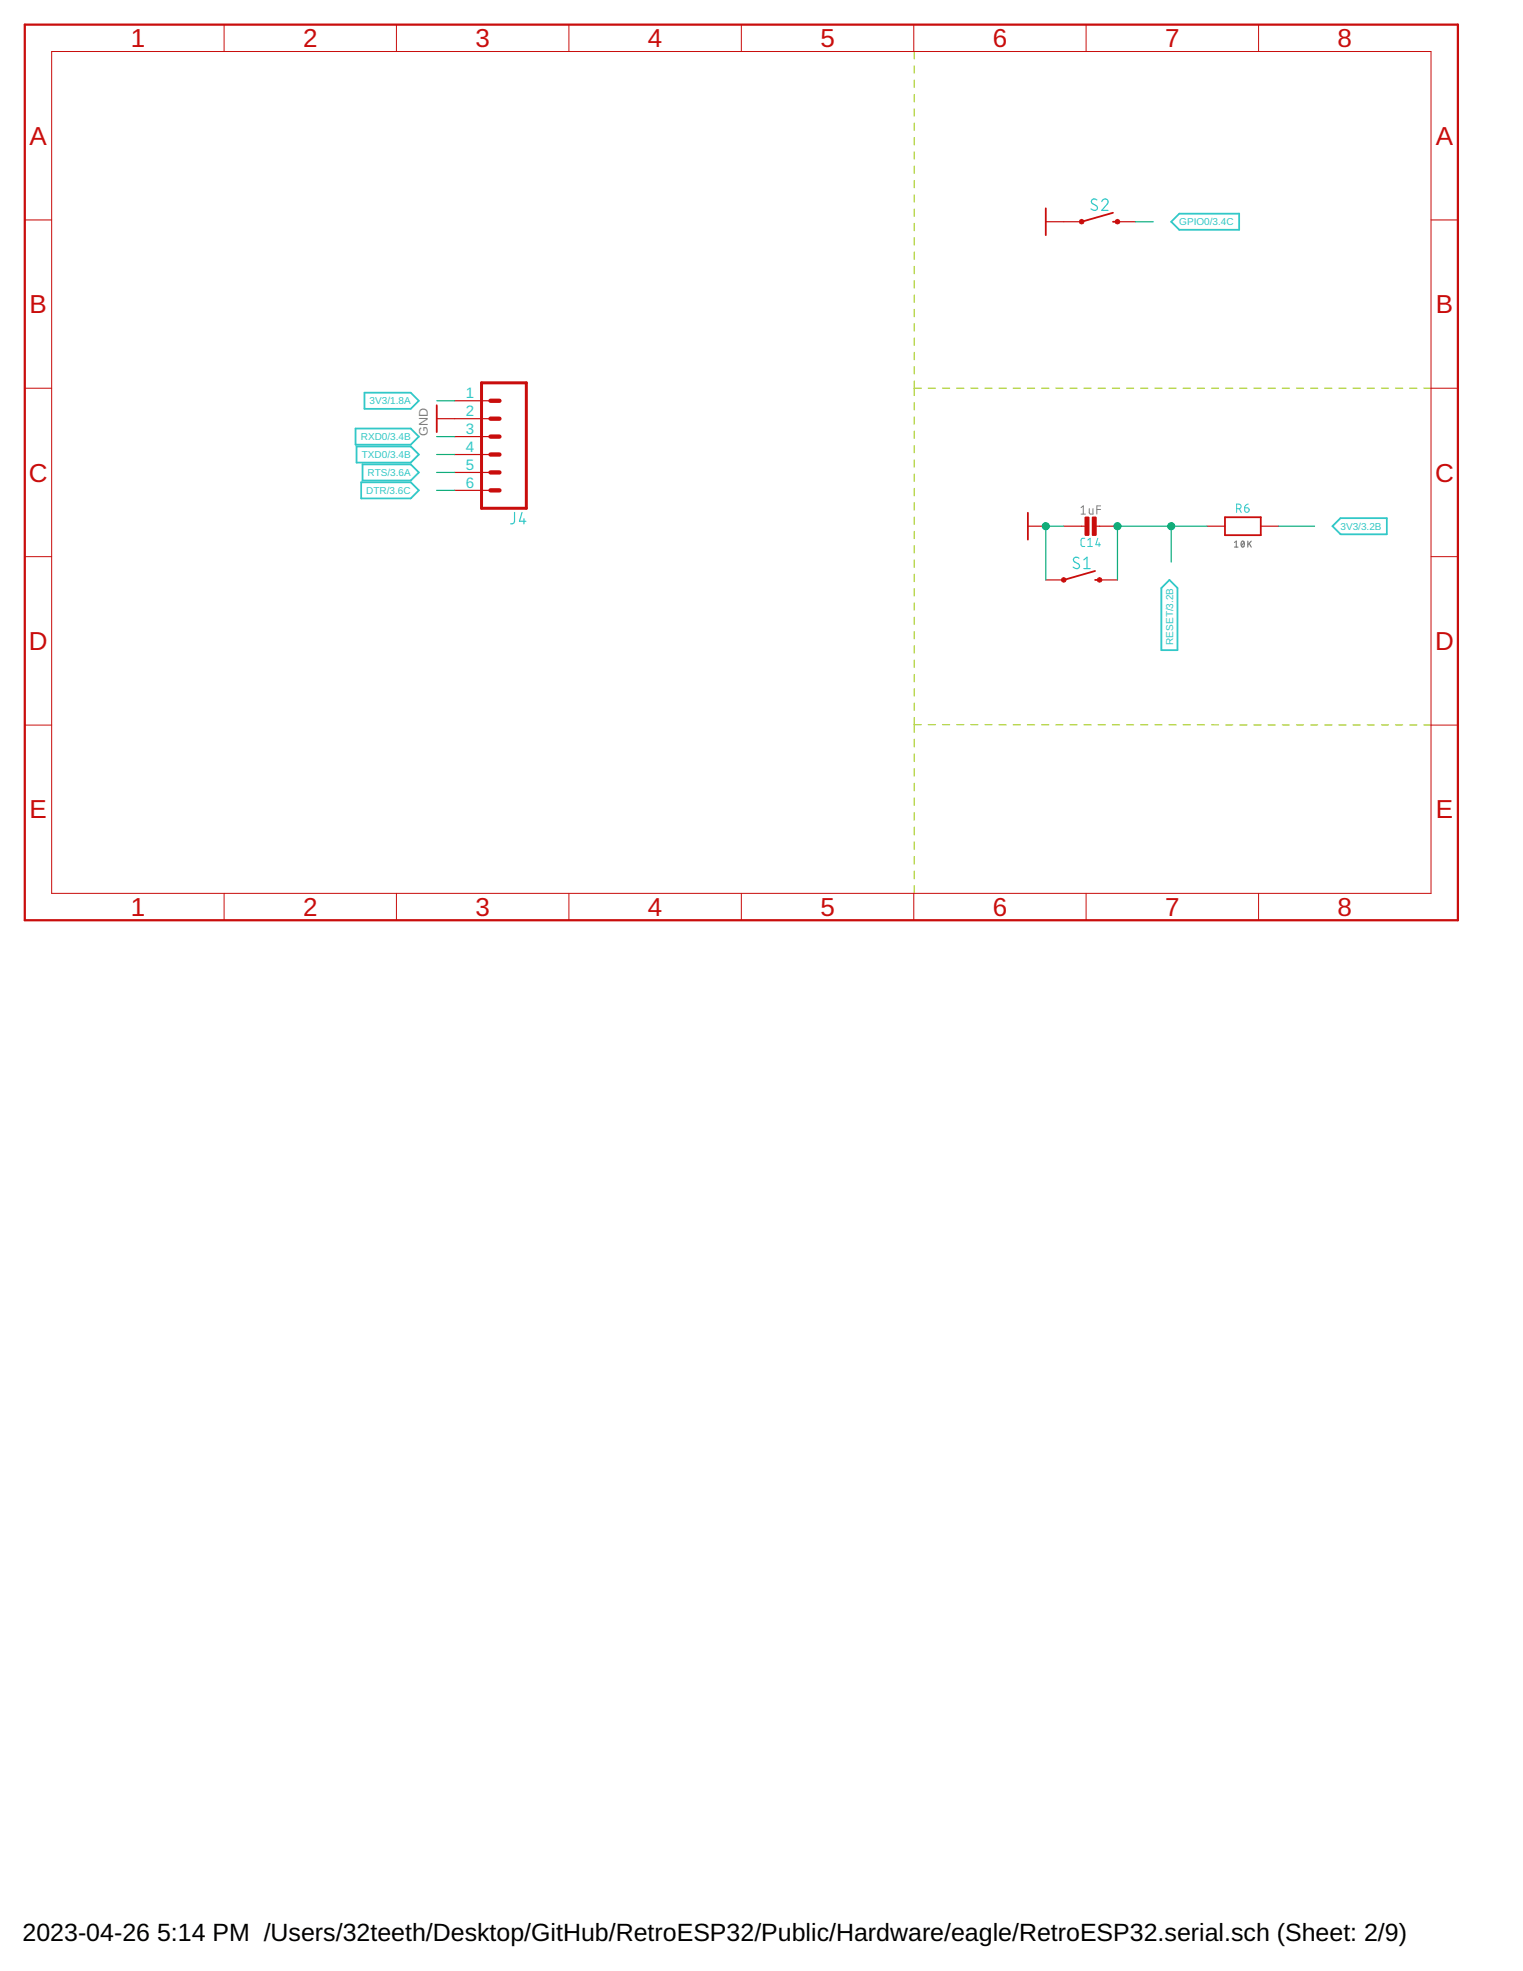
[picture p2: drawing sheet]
<svg xmlns="http://www.w3.org/2000/svg" width="216mm" height="279mm" viewBox="0 0 216 279" stroke-linecap="round" stroke-linejoin="round" font-family="sans-serif">
<g fill="none" stroke="#afd134" stroke-width=".17">
<path d="M129.6 7.3v1M129.6 9.3v1.1M129.6 11.4v1M129.6 13.4v1M129.6 15.4v1.1M129.6 17.5v1M129.6 19.5v1M129.6 21.5v1M129.6 23.6v1M129.6 25.6v1M129.6 27.6v1M129.6 29.7v1"/>
<path d="M129.6 31.7v1M129.6 33.7v1M129.6 35.7v1.1M129.6 37.8v1M129.6 39.8v1M129.6 41.8v1.1M129.6 43.9v1M129.6 45.9v1M129.6 47.9v1.1M129.6 50v1M129.6 52v1M129.6 54v2.1"/>
<path d="M129.6 57.1v1M129.6 59.1v1M129.6 55h1M131.6 55h1M133.6 55h1M135.6 55h1M137.6 55h1M139.6 55h1M141.6 55h1M143.6 55h1.1M145.6 55h1.1M147.7 55h1"/>
<path d="M149.7 55h1M151.7 55h1M153.7 55h1M155.7 55h1M157.7 55h1M159.7 55h1M161.7 55h1M163.7 55h1M165.7 55h1M167.7 55h1M169.7 55h1.1M171.7 55h1"/>
<path d="M173.8 55h1M175.7 55h1.1M177.8 55h1M179.8 55h1M181.8 55h1M183.8 55h1M185.8 55h1M187.8 55h1M189.8 55h1M191.8 55h1M193.8 55h1M195.8 55h1"/>
<path d="M197.8 55h1M199.8 55h1.1M201.8 55h1.1M129.6 61.1v1M129.6 63.2v1M129.6 65.2v1M129.6 67.2v1M129.6 69.2v1.1M129.6 71.3v1M129.6 73.3v1M129.6 75.3v1M129.6 77.4v1"/>
<path d="M129.6 79.4v1M129.6 81.4v1M129.6 83.4v1.1M129.6 85.5v1M129.6 87.5v1M129.6 89.5v1.1M129.6 91.5v1.1M129.6 93.6v1M129.6 95.6v1M129.6 97.6v1.1M129.6 99.7v1M129.6 101.7v2.1"/>
<path d="M129.6 104.8v1.1M129.6 106.9v1M129.6 108.9v1.1M129.6 111v1.1M129.6 113.1v1.1M129.6 115.2v1.1M129.6 117.3v1M129.6 119.3v1.1M129.6 102.7h1M131.6 102.7h1M133.6 102.7h1M135.6 102.7h1"/>
<path d="M137.6 102.7h1M139.6 102.7h1M141.6 102.7h1M143.6 102.7h1.1M145.6 102.7h1.1M147.7 102.7h1M149.7 102.7h1M151.7 102.7h1M153.7 102.7h1M155.7 102.7h1M157.7 102.7h1M159.7 102.7h1"/>
<path d="M161.7 102.7h1M163.7 102.7h1M165.7 102.7h1M167.7 102.7h1M169.7 102.7h1.1M171.7 102.7l1 .1M173.8 102.8h1M175.7 102.8h1.1M177.8 102.8h1M179.8 102.8h1M181.8 102.8h1M183.8 102.8h1"/>
<path d="M185.8 102.8h1M187.8 102.8h1M189.8 102.8h1M191.8 102.8h1M193.8 102.8h1M195.8 102.8h1M197.8 102.8h1M199.8 102.8h1.1M201.8 102.8h1.1M129.6 121.4v1.1M129.6 123.5v1.1M129.6 125.6v1"/>
</g>
<path d="M175 76.9l.3-.2v.9M175 77.6h.5M176.1 76.7h.1a.5 .5 0 0 1 0 .9l-.3-.3v-.3zM176.4 76.9l-.4 .5M176.9 76.7v.9M177.1 77l.3 .6M177.4 76.7l-.5 .5" fill="none" stroke="#808080" stroke-width=".17"/>
<path d="M153.2 72l.4-.3v1.2M153.2 72.9h.7M154.4 72.1v.6l.2 .2h.3v-.8M155.5 72.2h.5M156 71.7h-.5v1.2" fill="none" stroke="#808080" stroke-width=".14"/>
<path d="M153.8 76.3h-.4l-.2 .3 .1 .7 .1 .1 .4 .1M154.2 77.5h.7M154.2 76.6l.3-.3v1.2M155.6 76.3l-.3 .9h.7M155.8 76.9v.6M175.3 72.1h.3a.33 .33 0 0 0 .3-.3 .33 .33 0 0 0-.3-.3h-.3v1.1M175.7 72.1l.3 .5M176.4 72h.4a.32 .32 0 0 1 .3 .3 .32 .32 0 0 1-.4 .3 .32 .32 0 0 1-.3-.3zM177 71.5a.54 .54 0 0 0-.6 .5" fill="none" stroke="#32c8c8" stroke-width=".14"/>
<path d="M155.5 28.3a.43 .43 0 0 0-.5-.1 .43 .43 0 0 0-.3 .5l.7 .4a.38 .38 0 0 1 .1 .6 .38 .38 0 0 1-.5 .1l-.3-.2M156.2 28.6a.44 .44 0 0 1 .6-.4 .44 .44 0 0 1 .2 .7l-.8 .9h.9M72.9 72.6v1.3a.41 .41 0 0 1-.5 .4M74 72.6l-.4 1.3h.9M74.3 73.5v.8M153 79.1a.43 .43 0 0 0-.6-.1 .43 .43 0 0 0-.2 .5l.2 .2 .4 .2a.38 .38 0 0 1 .2 .5 .38 .38 0 0 1-.5 .2l-.4-.2M153.6 79.4l.5-.4v1.6M153.6 80.6h.9" fill="none" stroke="#32c8c8" stroke-width=".17"/>
<path d="M166 31.4l1.2-1.1h8.5v2.3h-8.5zM51.7 55.7h6.5l1.2 1.1-1.2 1.2h-6.5zM50.4 60.7h7.8l1.2 1.2-1.2 1.1h-7.8zM50.5 63.3h7.7l1.2 1.1-1.2 1.2h-7.7zM51.2 68.4h7l1.2 1.1-1.2 1.2h-7zM51.4 65.8h6.8l1.2 1.2-1.2 1.1h-6.8zM188.9 74.6l1.1-1.2h6.6v2.3h-6.6zM165.8 82.2l1.1 1.2v8.8h-2.3v-8.8z" fill="none" stroke="#32c8c8" stroke-width=".25"/>
<path d="M3.5 3.5h203.2v127h-203.2z" fill="none" stroke="#c90d0c" stroke-width=".32"/>
<g fill="none" stroke="#c90d0c" stroke-width=".14">
<path d="M7.3 7.3h195.6v119.3h-195.6zM31.8 3.5v3.8M56.2 3.5v3.8M80.6 3.5v3.8M105.1 3.5v3.8M129.5 3.5v3.8M154 3.5v3.8M178.4 3.5v3.8M3.5 31.2h3.8M202.9 31.2h3.8M3.5 55h3.8M202.9 55h3.8"/>
<path d="M3.5 78.9h3.8M202.9 78.9h3.8M3.5 102.8h3.8M202.9 102.8h3.8M31.8 126.6v3.9M56.2 126.6v3.9M80.6 126.6v3.9M105.1 126.6v3.9M129.5 126.6v3.9M154 126.6v3.9M178.4 126.6v3.9"/>
</g>
<path d="M148.3 29.5v3.8M157.8 31.4h.6M157.8 30.2l-4.5 1.2M61.9 57.4v3.9M145.7 72.7v3.8M173.7 73.3h5v2.6h-5zM155.2 82.2h.7M155.2 80.9l-4.4 1.3" fill="none" stroke="#c90d0c" stroke-width=".25"/>
<g fill="none" stroke="#c90d0c" stroke-width=".17">
<path d="M148.3 31.4h5M158.4 31.4h2.6M61.9 59.4h7.6M64.5 56.8h5M64.5 61.9h5M64.5 64.4h5M64.5 67h5M64.5 69.5h5M145.7 74.6h2.6M150.8 74.6h3.3M155.1 74.6h3.3M171.1 74.6h2.6"/>
<path d="M178.7 74.6h2.6M148.3 82.2h2.5M155.9 82.2h2.5"/>
</g>
<g fill="#c90d0c" stroke="#c90d0c" stroke-width=".14">
<circle cx="150.8" cy="82.2" r=".33"/>
<circle cx="155.9" cy="82.2" r=".33"/>
<circle cx="153.3" cy="31.4" r=".33"/>
<circle cx="158.4" cy="31.4" r=".33"/>
</g>
<g fill="#c90d0c" stroke="#c90d0c" stroke-width=".14">
<path d="M154.9 73.3h.5v2.6h-.5z"/>
<path d="M153.8 73.3h.5v2.6h-.5z"/>
</g>
<path d="M68.3 54.3h6.3v17.8h-6.3z" fill="none" stroke="#c90d0c" stroke-width=".42"/>
<path d="M69.5 59.4h1.3M69.5 56.8h1.3M69.5 61.9h1.3M69.5 67h1.3M69.5 64.4h1.3M69.5 69.5h1.3" fill="none" stroke="#c90d0c" stroke-width=".61"/>
<path d="M161 31.4h2.5M61.9 56.8h2.6M61.9 69.5h2.6M61.9 67h2.6M61.9 64.4h2.6M61.9 61.9h2.6M150.8 74.6h-2.5v7.6M166 74.6v5.1M171.1 74.6h-12.7v7.6M181.3 74.6h5.1" fill="none" stroke="#0dab76" stroke-width=".17"/>
<g fill="#0dab76" stroke="#0dab76" stroke-width=".14">
<circle cx="148.3" cy="74.6" r=".51"/>
<circle cx="158.4" cy="74.6" r=".51"/>
<circle cx="166" cy="74.6" r=".51"/>
</g>
<g font-size="3.7" fill="#c90d0c">
<text x="18.5" y="6.7">1</text>
<text x="43" y="6.7">2</text>
<text x="67.4" y="6.7">3</text>
<text x="91.9" y="6.7">4</text>
<text x="116.3" y="6.7">5</text>
<text x="140.7" y="6.7">6</text>
<text x="165.2" y="6.7">7</text>
<text x="189.6" y="6.7">8</text>
<text x="4.2" y="20.5">A</text>
<text x="203.5" y="20.5">A</text>
<text x="4.2" y="44.4">B</text>
<text x="203.5" y="44.4">B</text>
<text x="4.1" y="68.3">C</text>
<text x="203.4" y="68.3">C</text>
<text x="4.1" y="92.1">D</text>
<text x="203.4" y="92.1">D</text>
<text x="4.2" y="116">E</text>
<text x="203.5" y="116">E</text>
<text x="18.5" y="129.8">1</text>
<text x="43" y="129.8">2</text>
<text x="67.4" y="129.8">3</text>
<text x="91.9" y="129.8">4</text>
<text x="116.3" y="129.8">5</text>
<text x="140.7" y="129.8">6</text>
<text x="165.2" y="129.8">7</text>
<text x="189.6" y="129.8">8</text>
</g>
<g font-size="3.5">
<text x="3.2" y="275.2">2023-04-26</text>
<text x="22.3" y="275.2">5:14 PM /Users/32teeth/Desktop/GitHub/RetroESP32/Public/Hardware/eagle/RetroESP32.serial.sch (Sheet: 2/9)</text>
</g>
<g font-size="2.1" fill="#32c8c8">
<text x="66" y="56.5">1</text>
<text x="66" y="59">2</text>
<text x="66" y="61.5">3</text>
<text x="66" y="64.1">4</text>
<text x="66" y="66.6">5</text>
<text x="66" y="69.2">6</text>
</g>
<text font-size="1.8" fill="#808080" x="60.7" y="61.8" transform="rotate(-90 60.7 61.8)">GND</text>
<g font-size="1.4" fill="#32c8c8">
<text x="167.2" y="31.9">GPIO0/3.4C</text>
<text x="52.4" y="57.3">3V3/1.8A</text>
<text x="51.1" y="62.4">RXD0/3.4B</text>
<text x="51.3" y="64.9">TXD0/3.4B</text>
<text x="51.9" y="70">DTR/3.6C</text>
<text x="52.1" y="67.5">RTS/3.6A</text>
<text x="190" y="75.1">3V3/3.2B</text>
<text x="166.3" y="91.4" transform="rotate(-90 166.3 91.4)">RESET/3.2B</text>
</g>
</svg>
